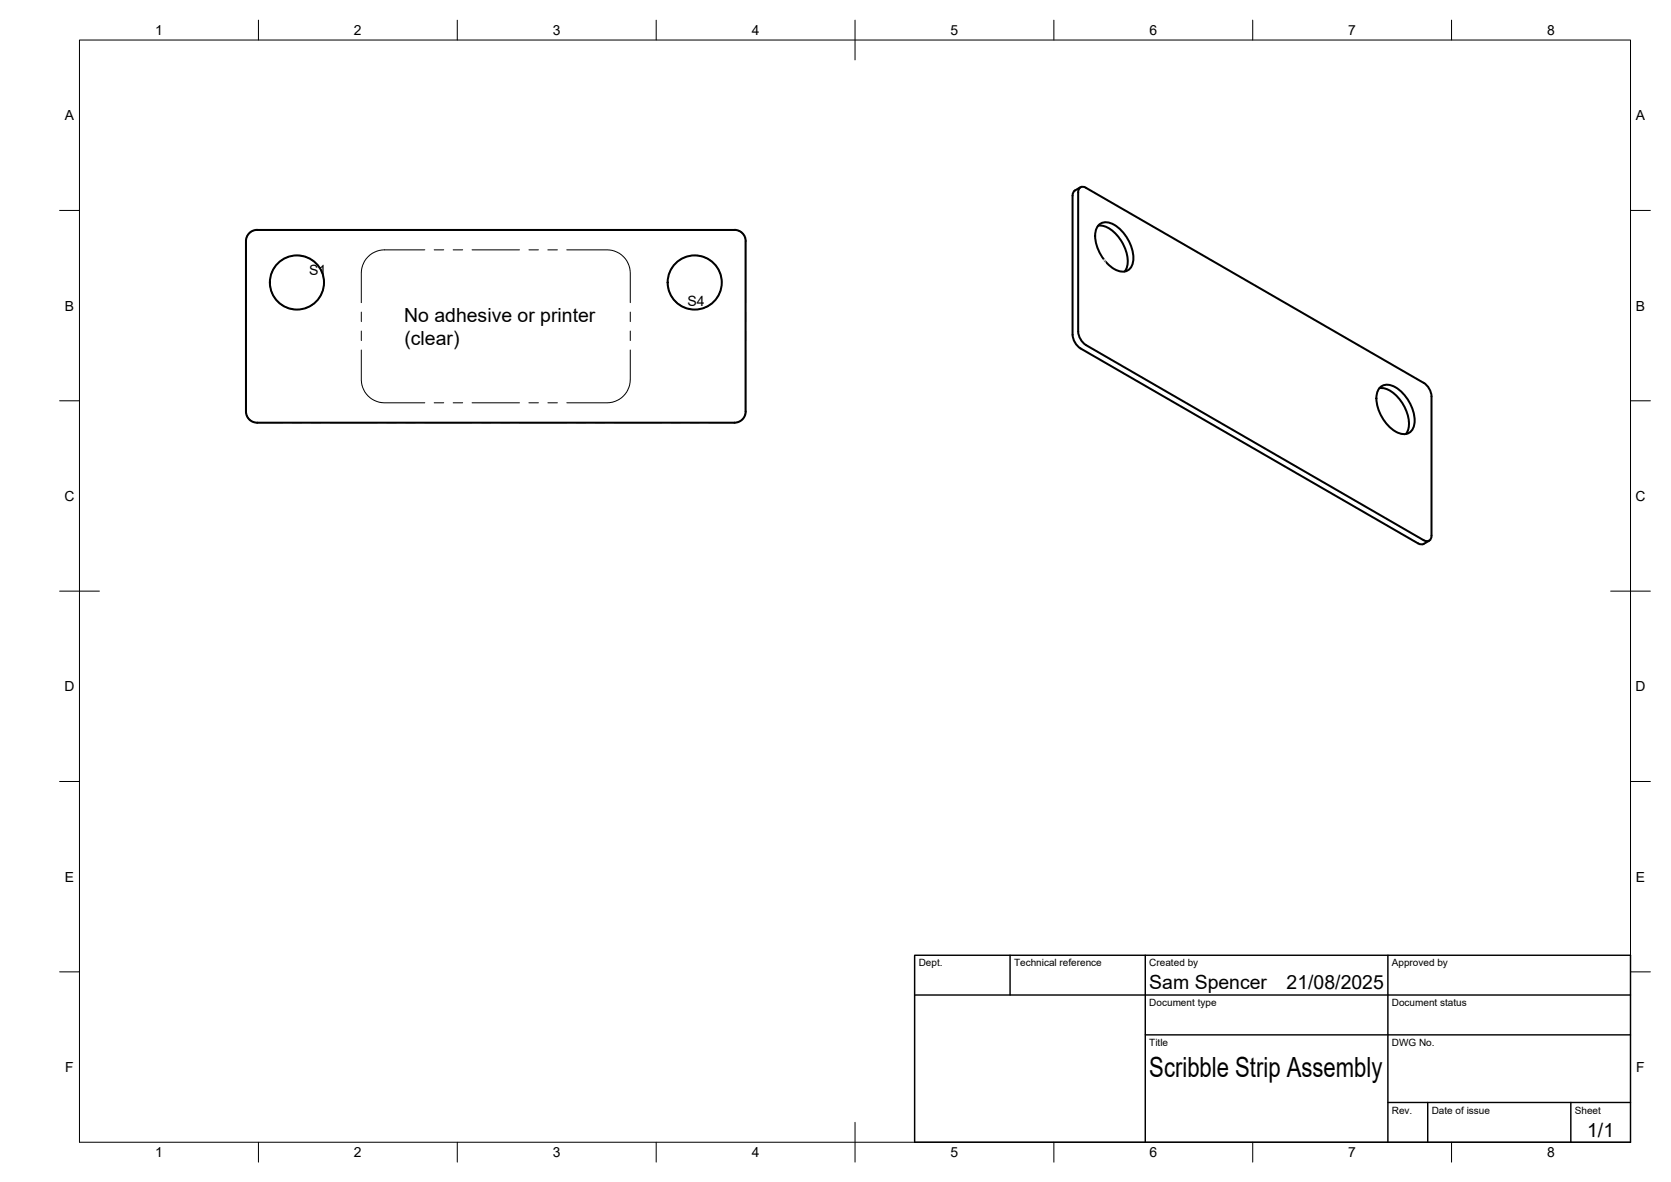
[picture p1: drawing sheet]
<svg xmlns="http://www.w3.org/2000/svg" width="420mm" height="297mm" viewBox="0 0 420 297" stroke-linecap="round" stroke-linejoin="round" font-family="sans-serif">
<!-- layer: Visible -->
<g fill="none" stroke="#000" stroke-width=".51">
<path d="M64.6 57.8h120.1a2.8 2.8 0 0 1 2.8 2.8M64.7 57.8a2.8 2.8 0 0 0-2.9 2.8v42.8a2.8 2.8 0 0 0 2.9 2.8M270.3 47.9l-.4 .5-.2 .8v34.9l.2 1.1 .9 1.6 .9 .8 84.9 48.9a1.4 1.4 0 0 0 1.4 .2M271.7 47.1l-1.4 .8M276.1 56.7a6.4 6.4 0 0 1 5.5 3.3 8.5 8.5 0 0 1 1.5 7.7l-.3 .5M276.5 56.4a3.6 3.6 0 0 1 4.5 .6 10.3 10.3 0 0 1 3.9 8.8 2.83 2.83 0 0 1-1.8 2.4 2.83 2.83 0 0 1-2.9-.6 10.3 10.3 0 0 1-4.8-9.3l.3-.8zM187.5 60.6v42.8M346.9 97.5a6.4 6.4 0 0 1 5.4 3.4 8.5 8.5 0 0 1 1.6 7.6l-.4 .6M347.2 97.2a3.6 3.6 0 0 1 4.5 .7 10.3 10.3 0 0 1 3.9 8.7 2.83 2.83 0 0 1-1.8 2.4 2.83 2.83 0 0 1-2.9-.6 10.3 10.3 0 0 1-4.7-9.2l.2-.9zM357.9 96.2l-84.8-49a1.21 1.21 0 0 0-1.4-.1 1.21 1.21 0 0 0-.6 1.3v34.9l.2 1.1 .9 1.6 .9 .7 84.8 49M358 96.2l1.2 1.2 .5 1.1 .2 1.1v35a1.2 1.2 0 0 1-.5 1.3 1.2 1.2 0 0 1-1.4-.2M187.5 103.4a2.8 2.8 0 0 1-2.8 2.8h-120.1"/>
<path d="M359.4 135.9l-1.5 .8"/>
<circle cx="74.7" cy="71" r="6.8"/>
<circle cx="174.7" cy="71" r="6.8"/>
</g>
<!-- layer: Reference -->
<g fill="none" stroke="#000" stroke-width=".25">
<path d="M71.1 57.8h-6.5a2.82 2.82 0 0 0-2.8 2.8v15.5M73.4 57.8h2.4M78.2 57.8h2.4M83 57.8h11.9M97.3 57.8h2.4M102 57.8h2.4M106.8 57.8h11.9M121.1 57.8h2.4M125.9 57.8h2.3M130.6 57.8h11.9M144.9 57.8h2.4M149.7 57.8h2.3"/>
<path d="M154.4 57.8h11.9M168.7 57.8h2.4M173.5 57.8h2.4M178.2 57.8h6.5a2.82 2.82 0 0 1 2.8 2.8v15.5M61.8 78.4v2.4M67.9 71a6.8 6.8 0 0 0 6.8 6.8M69.2 67l-1 1.9M72.5 64.5l-1.8 1M74.7 64.2a6.8 6.8 0 0 1 6.7 6.8M78.7 76.5l-1.9 1M81.1 73.1l-.9 1.9M90.8 78.4v2.4"/>
<path d="M106.8 62.8h-10.2a5.9 5.9 0 0 0-5.8 5.8v7.5M109.2 62.8h2.4M113.9 62.8h2.4M118.7 62.8h11.9M133 62.8h2.4M137.8 62.8h2.3M142.5 62.8h10.2a5.9 5.9 0 0 1 5.8 5.8v7.5M158.5 78.4v2.4M167.9 71a6.8 6.8 0 0 0 6.8 6.8M169.2 67l-1 1.9M172.6 64.5l-1.9 1M174.7 64.2a6.8 6.8 0 0 1 6.8 6.8"/>
<path d="M178.7 76.5l-1.9 1M181.1 73.1l-.9 1.9M187.5 78.4v2.4M61.8 88v15.4a2.82 2.82 0 0 0 2.8 2.8h6.5M61.8 83.2v2.4M90.8 88v7.4a5.9 5.9 0 0 0 5.8 5.8h10.2M90.8 83.2v2.4M158.5 88v7.4a5.9 5.9 0 0 1-5.8 5.8h-10.2M158.5 83.2v2.4M187.5 88v15.4a2.82 2.82 0 0 1-2.8 2.8h-6.5M187.5 83.2v2.4M73.4 106.2h2.4"/>
<path d="M78.2 106.2h2.4M83 106.2h11.9M97.3 106.2h2.4M102 106.2h2.4M106.8 106.2h11.9M109.2 101.2h2.4M113.9 101.2h2.4M118.7 101.2h11.9M121.1 106.2h2.4M125.9 106.2h2.3M130.6 106.2h11.9M133 101.2h2.4"/>
<path d="M137.8 101.2h2.3M144.9 106.2h2.4M149.7 106.2h2.3M154.4 106.2h11.9M168.7 106.2h2.4M173.5 106.2h2.4"/>
</g>
<!-- layer: 0 -->
<g fill="#fff">
<path d="M342.9 109.3l.6 .1 .5 .6 .1 .4-.5-.7-.3-.2-.3 .2 .2 .3 .9 1 .1 .5-.2 .2-.6-.2-.5-.5-.1-.6 .6 .9 .3 .1 .3-.1-.2-.4-.9-.9z"/>
<path d="M345.2 110.4l.1 .1v1.4l.3 .1v.2l-.3-.1v.5l-.2-.1v-.5l-.8-.5v-.2zM345.1 110.8l-.5 .6 .5 .3z"/>
</g>
<!-- layer: BORDER -->
<g fill="none" stroke="#000" stroke-width=".25">
<path d="M20 10.1h390v276.9h-390zM65 5.1v5M115 5.1v5M165 5.1v5M215 5.1v10M265 5.1v5M315 5.1v5M365 5.1v5M15 52.9h5M410 52.9h5M15 100.7h5M410 100.7h5"/>
<path d="M15 148.6h10M405 148.6h10M15 196.4h5M410 196.4h5M15 244.2h5M410 244.2h5M65 287v5M115 287v5M165 287v5M215 282.1v9.9M265 287v5M315 287v5"/>
<path d="M365 287v5"/>
</g>
<!-- layer: TITLEBLOCK -->
<path d="M230 240.1h180v46.9h-180zM230 250h180M254 240.1v9.9M288 240.1v46.9M349 240.1v46.9M288 260.1h122M349 277.1h61M359 277.1v9.9M395 277.1v9.9" fill="none" stroke="#000" stroke-width=".36"/>
<text font-size="7" x="289" y="270.6">Scribble Strip Assembly</text>
<g font-size="4.9">
<text x="101.6" y="80.8">No adhesive or printer</text>
<text x="101.7" y="86.7">(clear)</text>
<text x="289" y="248.5">Sam Spencer</text>
<text x="323.5" y="248.5">21/08/2025</text>
<text x="399.1" y="285.7">1/1</text>
</g>
<g font-size="3.6">
<text x="77.7" y="69">S1</text>
<text x="172.9" y="76.9">S4</text>
</g>
<g font-size="3.5">
<text x="39" y="8.8">1</text>
<text x="89" y="8.8">2</text>
<text x="139" y="8.8">3</text>
<text x="189" y="8.8">4</text>
<text x="239" y="8.8">5</text>
<text x="289" y="8.8">6</text>
<text x="339" y="8.8">7</text>
<text x="389" y="8.8">8</text>
<text x="16.3" y="30.2">A</text>
<text x="411.3" y="30.2">A</text>
<text x="16.3" y="78">B</text>
<text x="411.3" y="78">B</text>
<text x="16.2" y="125.9">C</text>
<text x="411.2" y="125.9">C</text>
<text x="16.2" y="173.7">D</text>
<text x="411.2" y="173.7">D</text>
<text x="16.3" y="221.6">E</text>
<text x="411.3" y="221.6">E</text>
<text x="16.4" y="269.4">F</text>
<text x="411.4" y="269.4">F</text>
<text x="39" y="290.8">1</text>
<text x="89" y="290.8">2</text>
<text x="139" y="290.8">3</text>
<text x="189" y="290.8">4</text>
<text x="239" y="290.8">5</text>
<text x="289" y="290.8">6</text>
<text x="339" y="290.8">7</text>
<text x="389" y="290.8">8</text>
</g>
<text font-size="3.2" fill="#fff" x="275.4" y="65.7" transform="rotate(30 275.4 65.7)">S1</text>
<g font-size="2.5">
<text x="231" y="242.9">Dept.</text>
<text x="255" y="242.9">Technical reference</text>
<text x="289" y="242.9">Created by</text>
<text x="350" y="242.9">Approved by</text>
<text x="289" y="252.8">Document type</text>
<text x="350" y="252.8">Document status</text>
<text x="289" y="262.9">Title</text>
<text x="350" y="262.9">DWG No.</text>
<text x="350" y="279.9">Rev.</text>
<text x="360" y="279.9">Date of issue</text>
<text x="396" y="279.9">Sheet</text>
</g>
</svg>
